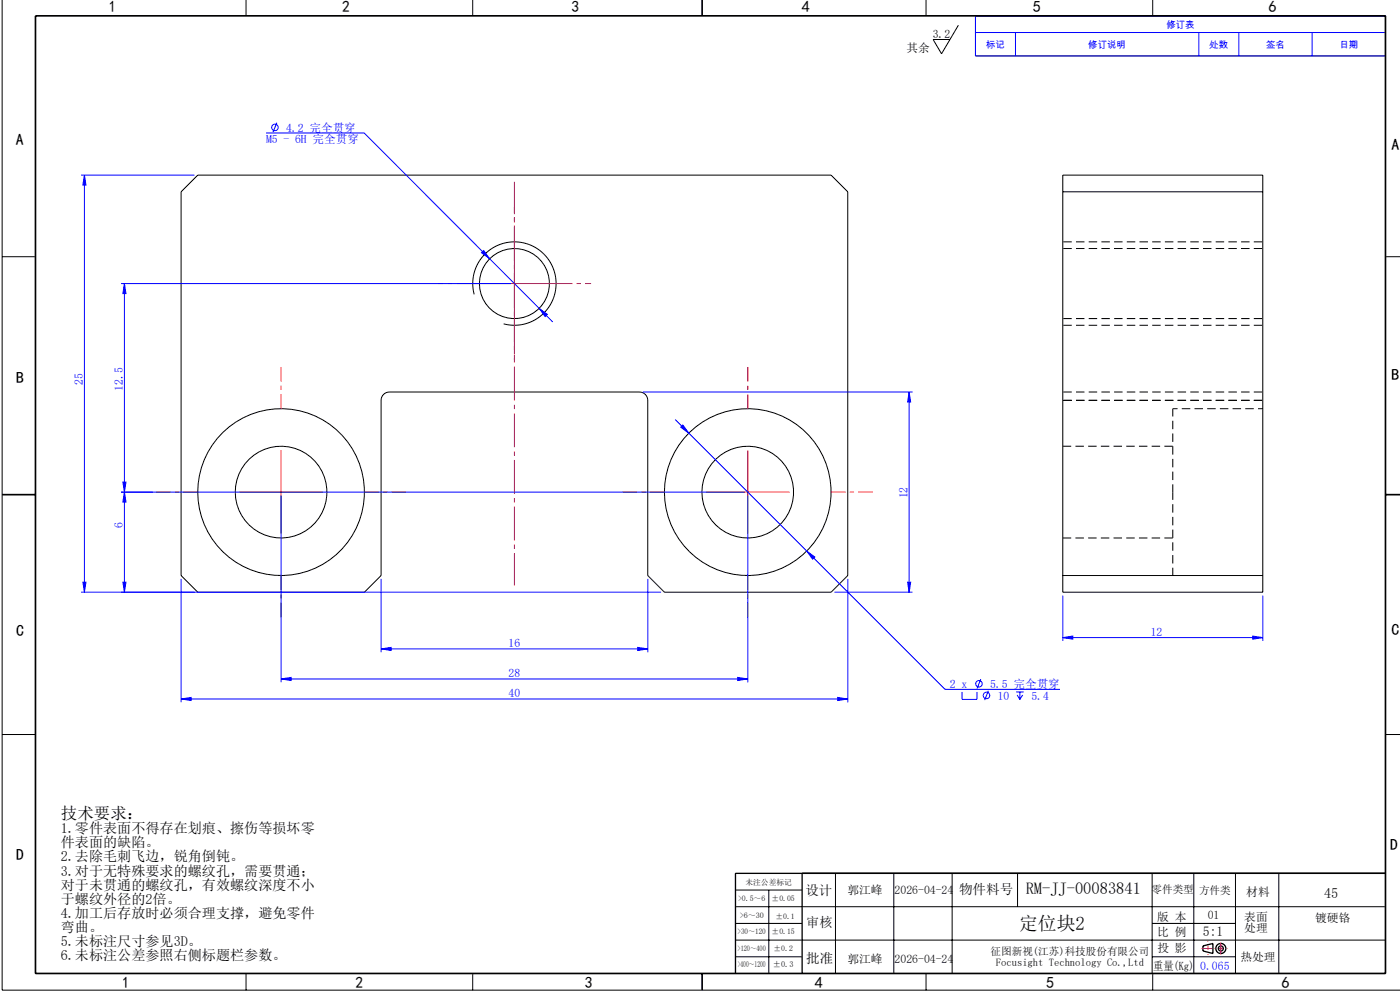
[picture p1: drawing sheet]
<svg xmlns="http://www.w3.org/2000/svg" width="420mm" height="297mm" viewBox="0 0 420 297" stroke-linecap="round" stroke-linejoin="round" font-family="sans-serif">
<g fill="none" stroke="#000" stroke-width=".3">
<path d="M.6 0v296.7h419.4M73.8 0v4.7M141.8 0v4.7M277.8 0v4.7M345.8 0v4.7M287.5 7.6l-5 8.5-2.6-4.3h5.1M292.6 4.7h123v12h-123zM59.3 52.5h190l5 5v115l-5 5h-50l-5-5v-52.5a2.5 2.5 0 0 0-2.5-2.5h-75a2.5 2.5 0 0 0-2.5 2.5v52.5l-5 5h-50l-5-5v-115zM318.8 52.5h60v125h-60zM318.8 57.5h60M.6 76.9h10M415.6 76.9h4.4"/>
<path d="M142.3 88.2a12.5 12.5 0 0 1 10.9-15.7 12.5 12.5 0 0 1 13.6 13.6 12.5 12.5 0 0 1-15.7 11M318.8 172.5h60M.6 220.1h10M415.6 220.1h4.4M220.6 271.7h195M220.6 276.7h20M220.6 266.7h20M230.6 266.7v25M250.6 261.7v30M268.1 261.7v30M285.6 261.7v30M305.3 261.7v10"/>
<path d="M345.6 261.7v30M345.6 276.7h25M358.1 261.7v30M370.6 261.7v30M383.6 261.7v30M73.8 291.7v5M141.8 291.7v5M220.6 281.7h195M220.6 286.7h20M277.8 291.7v5M345.6 286.7h25M345.8 291.7v5"/>
<circle cx="154.3" cy="85" r="10.5"/>
<circle cx="84.3" cy="147.5" r="25"/>
<circle cx="84.3" cy="147.5" r="13.8"/>
<circle cx="224.3" cy="147.5" r="25"/>
<circle cx="224.3" cy="147.5" r="13.8"/>
</g>
<path d="M351.8 122.5v25M351.8 147.5v25" fill="none" stroke="#000" stroke-width=".3" stroke-dasharray="2.5 1.3" stroke-dashoffset=".2" stroke-linecap="butt"/>
<path d="M378.8 74.5h-60M378.8 72.5h-60M318.8 95.5h60M318.8 97.5h60M318.8 120h60M378.8 117.5h-60M378.8 120h-60" fill="none" stroke="#000" stroke-width=".3" stroke-dasharray="2.5 1.3" stroke-dashoffset="-.2" stroke-linecap="butt"/>
<path d="M378.8 122.5h-27" fill="none" stroke="#000" stroke-width=".3" stroke-dasharray="2.5 1.3" stroke-dashoffset="1.1" stroke-linecap="butt"/>
<path d="M351.8 133.7h-33M318.8 161.2h33" fill="none" stroke="#000" stroke-width=".3" stroke-dasharray="2.5 1.3" stroke-linecap="butt"/>
<g fill="none" stroke="#00f" stroke-width=".3">
<path d="M292.6 4.7h123v12h-123zM292.6 9.7h123M304.6 9.7v7M359.6 9.7v7M371.6 9.7v7M393.6 9.7v7M79.8 39.9h29.5l37.6 37.7M83 36.8l-1.1 2.8M24.3 52.5h34M25.3 52.5v125M25.3 52.5l.5 3h-.9zM144.5 75.8l.6-.7 1.8 2.5z"/>
<path d="M146.9 77.6l18.9 18.9M36.3 85h117M37.3 85v92.5M37.3 85l.5 3h-.9zM161.7 92.4l2.5 1.8-.7 .7zM192.8 117.5h80.9M272.7 117.5v60M272.7 117.5l.5 3h-.9zM202.6 125.7l39.4 39.5M204.8 127.4l1.8 2.4-2.4-1.8zM36.3 147.5h187M36.9 144.5h.9l-.5 3z"/>
<path d="M37.3 147.5l.5 3h-.9zM84.3 148.5v56M224.3 148.5v56M24.9 174.5h.9l-.5 3zM36.9 174.5h.9l-.5 3zM54.3 173.5v37M114.3 173.5v22M194.3 173.5v22M198.3 177.5h-174M242 165.2l2.5 1.7-.7 .7zM242 165.2l41.5 41.4h34.5M250.3 177.5h23.4"/>
<path d="M254.3 173.5v37M272.3 174.5h.9l-.5 3zM318.8 178.5v13.6M378.8 178.5v13.6M114.3 194.5l3-.5v.9zM114.3 194.5h80M191.3 194l3 .5-3 .4zM318.8 191.1l3-.5v1zM318.8 191.1h60M375.8 190.6l3 .5-3 .5zM54.3 209.5l3-.5v.9zM54.3 209.5h200"/>
<path d="M84.3 203.5l3-.5v.9zM84.3 203.5h140M221.3 203l3 .5-3 .4zM251.3 209l3 .5-3 .4zM288.6 207.4v2.2h4.5v-2.2M294.2 203.5l-1.1 2.8M296.5 207l-1.1 2.8M304.9 207.4h2.2M305.1 208.3l.9 1.3M306 207.4v2.2M306.8 208.3l-.8 1.3"/>
<circle cx="82.5" cy="38.2" r=".98"/>
<circle cx="293.7" cy="204.9" r=".98"/>
<circle cx="295.9" cy="208.4" r=".98"/>
</g>
<g fill="none" stroke="#000" stroke-width=".4">
<path d="M240.6 261.7v30M415.6 261.7h-195v30M360.9 283.5l3-.7v3l-3-.8z"/>
<circle cx="366.2" cy="284.3" r="1.5"/>
<circle cx="366.2" cy="284.3" r=".75"/>
</g>
<path d="M84.3 122.5v-12.5M224.3 122.5v-12.5M59.3 147.5h-12.5M109.3 147.5h12.5M199.3 147.5h-12.5M249.3 147.5h12.5M84.3 172.5v12.5M224.3 172.5v12.5" fill="none" stroke="#f00" stroke-width=".3" stroke-dasharray="10.2 1.3 1.3 1.3" stroke-dashoffset="5.8" stroke-linecap="butt"/>
<path d="M154.3 72.5v-10.5M141.8 85h-10.5M154.3 97.5v10.5M166.8 85h10.5" fill="none" stroke="#f00" stroke-width=".3" stroke-dasharray="10.2 1.3 1.3 1.3" stroke-dashoffset="5.3" stroke-linecap="butt"/>
<path d="M154.3 72.5v25M141.8 85h25M84.3 135v25M224.3 135v25M71.8 147.5h25M211.8 147.5h25" fill="none" stroke="#f00" stroke-width=".3"/>
<path d="M154.3 175.5v-121" fill="none" stroke="#f00" stroke-width=".3" stroke-dasharray="10.2 1.3 1.3 1.3" stroke-dashoffset=".5" stroke-linecap="butt"/>
<path d="M210.6 0v4.7M10.6 4.7h405v287h-405zM.6 148.2h10M415.6 148.2h4.4M210.6 291.7v5" fill="none" stroke="#000" stroke-width=".5"/>
<path d="M364.2 284.3h4.1" fill="none" stroke="#f00" stroke-width=".3" stroke-dasharray="6.3 1.3 1.3 1.3" stroke-dashoffset="6.2" stroke-linecap="butt"/>
<path d="M362.4 281.9v4.3" fill="none" stroke="#f00" stroke-width=".3" stroke-dasharray="6.3 1.3 1.3 1.3" stroke-dashoffset="6.1" stroke-linecap="butt"/>
<path d="M360.5 284.3h3.2M366.2 282.5v3.5" fill="none" stroke="#f00" stroke-width=".3" stroke-dasharray="6.3 1.3 1.3 1.3" stroke-linecap="butt"/>
<g fill="#00f">
<path d="M375.8 190.6l3 .5-3 .5zM318.8 191.1l3-.5v1z"/>
<path d="M84.3 203.5l3-.5v.9zM221.3 203l3 .5-3 .4zM114.3 194.5l3-.5v.9zM191.3 194l3 .5-3 .4zM54.3 209.5l3-.5v.9zM251.3 209l3 .5-3 .4zM161.7 92.4l1.8 2.5 .7-.7zM144.5 75.8l2.4 1.8-1.8-2.5zM204.8 127.4l-.6 .6 2.4 1.8zM242 165.2l1.8 2.4 .7-.7z"/>
<path d="M36.9 174.5h.9l-.5 3zM37.3 147.5l.5 3h-.9z"/>
<path d="M37.3 85l.5 3h-.9zM36.9 144.5h.9l-.5 3zM25.3 52.5l.5 3h-.9zM24.9 174.5h.9l-.5 3zM272.7 117.5l.5 3h-.9zM272.3 174.5h.9l-.5 3z"/>
</g>
<text font-size="5.6" x="305.7" y="278.7">定位块2</text>
<g font-size="4.9">
<text x="18.3" y="245.4">技术要求：</text>
<text x="307.7" y="268">RM-JJ-00083841</text>
</g>
<g font-size="4.8">
<text x="32.7" y="3.6">1</text>
<text x="102.6" y="3.6">2</text>
<text x="171.4" y="3.6">3</text>
<text x="240.5" y="3.6">4</text>
<text x="310" y="3.7">5</text>
<text x="380.5" y="3.5">6</text>
<text x="4.8" y="43.5">A</text>
<text x="417.5" y="45.1">A</text>
<text x="4.8" y="114.9">B</text>
<text x="417.5" y="114">B</text>
<text x="4.8" y="190.7">C</text>
<text x="417.5" y="190.2">C</text>
<text x="4.8" y="257.6">D</text>
<text x="417.1" y="254.7">D</text>
<text x="36.6" y="296.1">1</text>
<text x="106.6" y="296.1">2</text>
<text x="175.4" y="296.1">3</text>
<text x="244.5" y="296.1">4</text>
<text x="313.9" y="296.2">5</text>
<text x="384.5" y="296">6</text>
</g>
<g font-size="4.2">
<text x="18.3" y="249.7">1.零件表面不得存在划痕、擦伤等损坏零</text>
<text x="18.3" y="253.9">件表面的缺陷。</text>
<text x="18.3" y="258.2">2.去除毛刺飞边，锐角倒钝。</text>
<text x="18.3" y="262.4">3.对于无特殊要求的螺纹孔，需要贯通；</text>
<text x="18.3" y="266.6">对于未贯通的螺纹孔，有效螺纹深度不小</text>
<text x="397.2" y="269.1">45</text>
<text x="18.3" y="270.9">于螺纹外径的2倍。</text>
<text x="18.3" y="275.1">4.加工后存放时必须合理支撑，避免零件</text>
<text x="18.3" y="279.3">弯曲。</text>
<text x="18.3" y="283.6">5.未标注尺寸参见3D。</text>
<text x="18.3" y="287.8">6.未标注公差参照右侧标题栏参数。</text>
</g>
<g font-size="4.1">
<text x="241.7" y="268.4">设计</text>
<text x="287.7" y="268.1">物件料号</text>
<text x="241.9" y="277.9">审核</text>
<text x="360.9" y="280.7">5:1</text>
<text x="241.9" y="288.5">批准</text>
</g>
<g font-size="3.5">
<text x="279.8" y="11.3">3.2</text>
<text x="271.9" y="15.6">其余</text>
<text x="254.2" y="268.1">郭江峰</text>
<text x="268.4" y="268.1">2026-04-24</text>
<text x="373.9" y="268.5">材料</text>
<text x="347.2" y="275.9">版 本</text>
<text x="362.3" y="275.4">01</text>
<text x="373.3" y="275.9">表面</text>
<text x="347.2" y="280.4">比 例</text>
<text x="373.3" y="279.4">处理</text>
<text x="394.6" y="276.3">镀硬铬</text>
<text x="347.2" y="285.2">投 影</text>
<text x="254.2" y="288.5">郭江峰</text>
<text x="268.4" y="288.5">2026-04-24</text>
<text x="345.9" y="290.7">重量(Kg)</text>
<text x="372.1" y="288">热处理</text>
</g>
<g font-size="3.5" fill="#00f">
<text x="85.8" y="39.4">4.2 完全贯穿</text>
<text x="79.8" y="42.9">M5 - 6H 完全贯穿</text>
<text x="24.8" y="115.4" transform="rotate(-90 24.8 115.4)">25</text>
<text x="36.8" y="117.2" transform="rotate(-90 36.8 117.2)">12.5</text>
<text x="272.3" y="149.4" transform="rotate(-90 272.3 149.4)">12</text>
<text x="36.8" y="158.4" transform="rotate(-90 36.8 158.4)">6</text>
<text x="345.2" y="190.6">12</text>
<text x="152.6" y="194">16</text>
<text x="152.6" y="203">28</text>
<text x="152.6" y="209">40</text>
<text x="285" y="206.2">2 x</text>
<text x="297" y="206.2">5.5 完全贯穿</text>
<text x="299.3" y="209.7">10</text>
<text x="309.4" y="209.7">5.4</text>
<text x="360.1" y="290.7">0.065</text>
</g>
<g font-size="3.2">
<text x="345.5" y="267.6">零件类型</text>
<text x="359.7" y="267.8">方件类</text>
<text x="297.2" y="286.2">征图新视(江苏)科技股份有限公司</text>
<text x="298.8" y="289.4">Focusight Technology Co.,Ltd</text>
</g>
<g font-size="2.8" fill="#00f">
<text x="349.9" y="8.4">修订表</text>
<text x="295.8" y="14.4">标记</text>
<text x="326.5" y="14.4">修订说明</text>
<text x="362.8" y="14.4">处数</text>
<text x="379.8" y="14.4">签名</text>
<text x="401.8" y="14.4">日期</text>
</g>
<g font-size="2.5">
<text x="221.3" y="289.9">&gt;400～1200</text>
<text x="231.9" y="289.9">±0.3</text>
</g>
<g font-size="2.3">
<text x="223.6" y="265.1">未注公差标记</text>
<text x="221.4" y="270.1">&gt;0.5～6</text>
<text x="221.9" y="275.2">&gt;6～30</text>
<text x="231.5" y="270.1">±0.05</text>
<text x="232.6" y="275.3">±0.1</text>
<text x="221.3" y="280">&gt;30～120</text>
<text x="231.5" y="280">±0.15</text>
<text x="221.3" y="285.1">&gt;120～400</text>
<text x="232.1" y="285.1">±0.2</text>
</g>
</svg>
